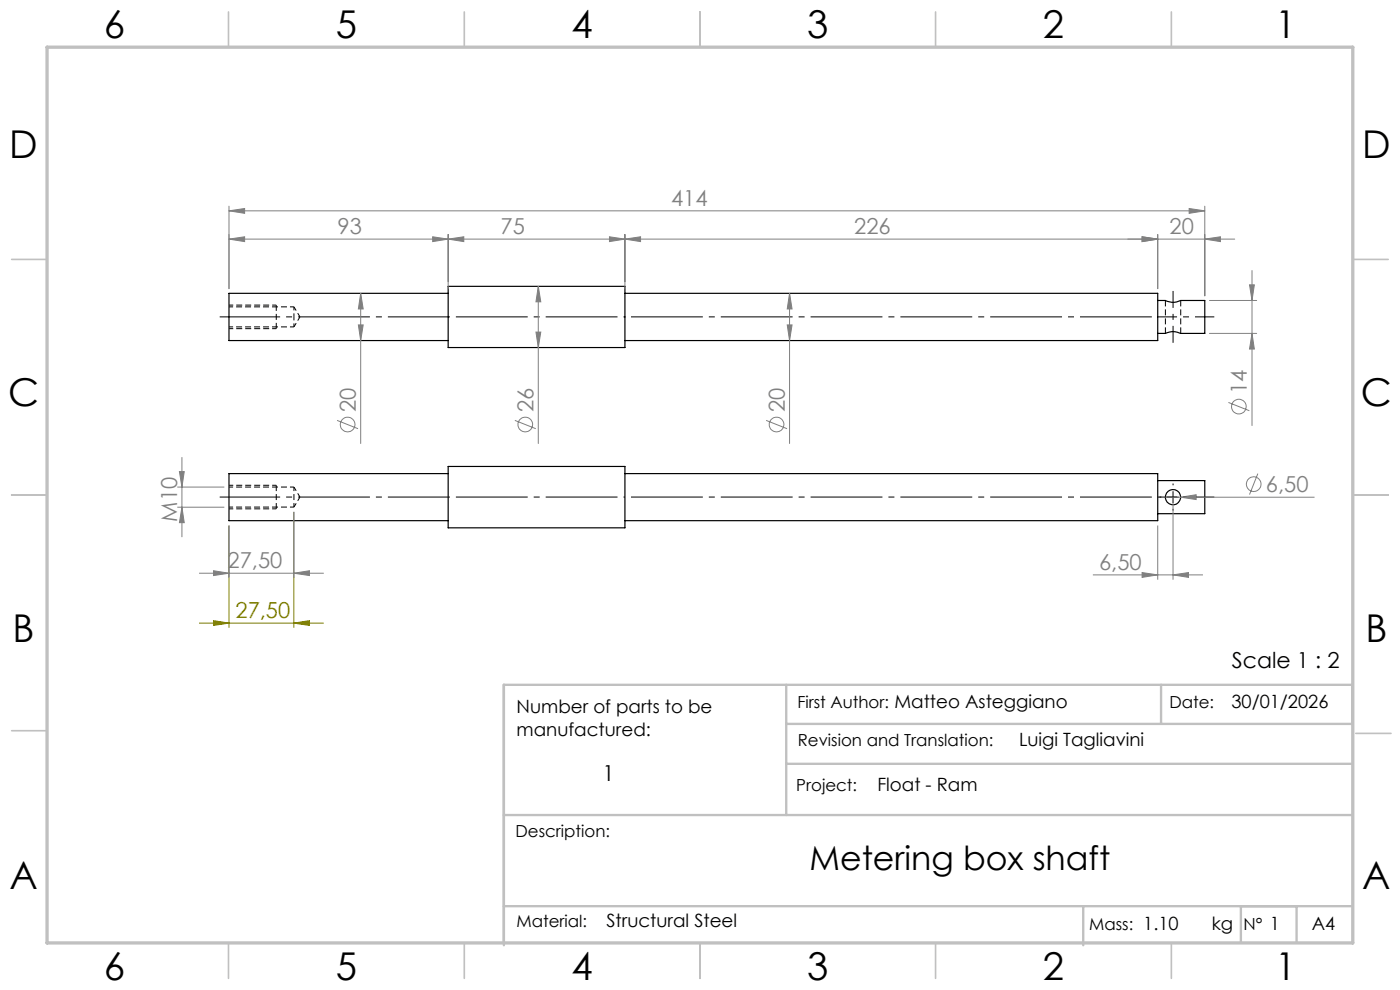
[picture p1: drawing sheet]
<svg xmlns="http://www.w3.org/2000/svg" width="297mm" height="210mm" viewBox="0 0 297 210" stroke-linecap="round" stroke-linejoin="round" font-family="sans-serif">
<path d="M62.4 67.2v-2.1M62.4 69.3v-2.1" fill="none" stroke="#000" stroke-width=".21" stroke-dasharray="1.3 .6" stroke-dashoffset=".5" stroke-linecap="butt"/>
<path d="M48.6 69.3h13.8M48.6 64.7h10M48.6 69.7h10M62.4 65.1h-13.8M48.6 107.6h13.8M48.6 102.9h10M48.6 107.9h10M62.4 107.6v-4.3M62.4 103.3h-13.8" fill="none" stroke="#000" stroke-width=".21" stroke-dasharray="1.3 .6" stroke-dashoffset=".4" stroke-linecap="butt"/>
<path d="M62.4 69.3l1.2-2.1M63.6 67.2l-1.2-2.1M62.4 107.6l1.2-2.2M63.6 105.4l-1.2-2.1" fill="none" stroke="#000" stroke-width=".21" stroke-dasharray="1.3 .6" stroke-dashoffset=".3" stroke-linecap="butt"/>
<path d="M58.6 69.7v-5M247.2 63.7v7M250.5 70.7v-7M58.6 107.9v-5" fill="none" stroke="#000" stroke-width=".21" stroke-dasharray="1.3 .6" stroke-linecap="butt"/>
<g fill="none" stroke="#000" stroke-width=".25">
<path d="M95.1 60.7h37.5v13h-37.5zM95.1 62.2h-46.5v10h46.5M132.6 62.2h113v10h-113M245.6 63.7h1.6a3.5 3.5 0 0 0 3.3 0h5.1v7h-5.1a3.6 3.6 0 0 0-3.3 0h-1.6M95.1 98.9h37.5v13.1h-37.5zM95.1 100.5h-46.5v9.9h46.5M132.6 100.5h113v9.9h-113M245.6 101.9h10v7.1h-10"/>
<circle cx="248.9" cy="105.5" r="1.62"/>
</g>
<g fill="none" stroke="#808080" stroke-width=".21">
<path d="M48.6 50.7l3.3-.5v1.1zM48.6 44.7l3.3-.5v1.1zM48.6 43.7v17.5M48.6 50.7h213.3M48.6 44.7h207M91.8 50.2l3.3 .5-3.3 .6zM95.1 50.7l3.3-.5v1.1zM95.1 49.7v11.5M129.3 50.2l3.3 .5-3.3 .6zM132.6 50.7l3.3-.5v1.1zM132.6 49.7v11.5M242.3 50.2l3.3 .5-3.3 .6z"/>
<path d="M245.6 49.7v11.5M252.3 44.2l3.3 .5-3.3 .6zM255.6 50.7l3.3-.5v1.1zM255.6 43.7v19.1M265.6 57.4v32.9M76 68.9h1l-.5 3.3zM76.5 62.2l.5 3.3h-1zM76.5 62.2v31.9M113.7 70.4h1l-.5 3.3zM114.2 60.7l.5 3.3h-1zM114.2 60.7v33.4M167 68.9h1l-.5 3.3z"/>
<path d="M167.5 62.2l.5 3.3h-1zM167.5 62.2v31.9M256.6 63.7h10M256.6 70.7h10M265.1 60.4h1l-.5 3.3zM265.6 70.7l.5 3.3h-1zM38.6 97v16.9M71.5 89.2l4.5 1.7M109.2 89.2l4.5 1.7M162.5 89.2l4.5 1.7M260.6 85.4l4.4 1.7M37.6 103.3h10"/>
<path d="M37.6 107.6h10M38.1 100h1l-.5 3.3zM38.6 107.6l.5 3.3h-1zM48.6 111.5v11.1M62.3 108.6v14M245.6 111.5v11.5M247.2 105.5h31.7M248.8 106.5v16.5M250.5 105.5l3.3-.6v1.1zM266.8 100.5l-1.7 4.4M42.2 121.6h26.5M45.3 121.1l3.3 .5-3.3 .5z"/>
<path d="M62.3 121.6l3.4-.5v1zM231.8 121.9h23.4M242.3 121.5l3.3 .4-3.3 .6zM248.8 121.9l3.3-.4v1z"/>
<circle cx="73.7" cy="90.1" r="1.56"/>
<circle cx="111.4" cy="90.1" r="1.55"/>
<circle cx="164.7" cy="90.1" r="1.55"/>
<circle cx="262.8" cy="86.2" r="1.55"/>
<circle cx="266" cy="102.7" r="1.56"/>
</g>
<path d="M48.6 111.5v21.7M62.3 108.6v24.6M42.2 132.2h26.5M45.3 131.6l3.3 .6-3.3 .5zM62.3 132.2l3.4-.6v1.1z" fill="none" stroke="#808000" stroke-width=".21"/>
<path d="M46.6 67.2h48.5M46.6 105.4h48.5" fill="none" stroke="#000" stroke-width=".21" stroke-dasharray="15.2 1.3 1.3 1.3" stroke-dashoffset="2.4" stroke-linecap="butt"/>
<path d="M95.1 67.2h37.5M95.1 105.4h37.5" fill="none" stroke="#000" stroke-width=".21" stroke-dasharray="15.2 1.3 1.3 1.3" stroke-dashoffset="-1.6" stroke-linecap="butt"/>
<path d="M132.6 67.2h113M132.6 105.4h113" fill="none" stroke="#000" stroke-width=".21" stroke-dasharray="15.2 1.3 1.3 1.3" stroke-dashoffset="-1.3" stroke-linecap="butt"/>
<path d="M245.6 67.2h12M245.6 105.4h12" fill="none" stroke="#000" stroke-width=".21" stroke-dasharray="15.2 1.3 1.3 1.3" stroke-dashoffset="11.1" stroke-linecap="butt"/>
<path d="M248.9 61.7v11" fill="none" stroke="#000" stroke-width=".21" stroke-dasharray="15.2 1.3 1.3 1.3" stroke-dashoffset="11.6" stroke-linecap="butt"/>
<path d="M246.4 105.4h-.4M248.9 102.9v-.3M248.9 107.9v.4M251.4 105.4h.3" fill="none" stroke="#000" stroke-width=".21" stroke-dasharray="15.2 1.3 1.3 1.3" stroke-linecap="butt"/>
<path d="M247.6 105.5h2.5M248.8 104.2v2.5" fill="none" stroke="#000" stroke-width=".21"/>
<g fill="none" stroke="#c0c0c0" stroke-width=".35">
<path d="M48.5 2.5v7.5M98.5 2.5v7.5M148.5 2.5v7.5M198.5 2.5v7.5M248.5 2.5v7.5M2.5 55h7.5M287 55h7.5M2.5 105h7.5M287 105h7.5M2.5 155h7.5M287.6 155.6h7.5M48.5 200v7.5"/>
<path d="M98.5 200v7.5M148.5 200v7.5M198.5 200v7.5M248.5 200v7.5"/>
</g>
<path d="M166.8 153.6h120.1v-8.3h-180v55.2M166.8 145.3v27.6M246.3 145.3v8.3M106.9 172.9h180M166.8 162h120.1M106.9 192.2h180M229.8 192.2v8.3M263.2 192.2v7.7M275.1 192.2v7.7" fill="none" stroke="#c0c0c0" stroke-width=".5"/>
<path d="M10 10h277v190h-277z" fill="none" stroke="#c0c0c0" stroke-width=".7"/>
<g fill="#808080">
<path d="M91.8 50.2l3.3 .5-3.3 .6zM48.6 50.7l3.3-.5v1.1zM129.3 50.2l3.3 .5-3.3 .6zM95.1 50.7l3.3-.5v1.1zM242.3 50.2l3.3 .5-3.3 .6zM132.6 50.7l3.3-.5v1.1z"/>
<path d="M242.3 50.2l3.3 .5-3.3 .6zM255.6 50.7l3.3-.5v1.1zM48.6 44.7l3.3-.5v1.1zM252.3 44.2l3.3 .5-3.3 .6z"/>
<path d="M76.5 62.2l.5 3.3h-1zM76 68.9h1l-.5 3.3zM114.2 60.7l.5 3.3h-1zM113.7 70.4h1l-.5 3.3zM167.5 62.2l.5 3.3h-1zM167 68.9h1l-.5 3.3zM265.1 60.4h1l-.5 3.3zM265.6 70.7l.5 3.3h-1z"/>
</g>
<path d="M62.3 132.2l3.4-.6v1.1zM45.3 131.6l3.3 .6-3.3 .5z" fill="#808000"/>
<g fill="#808080">
<path d="M250.5 105.5l3.3-.6v1.1z"/>
<path d="M248.8 121.9l3.3-.4v1zM242.3 121.5l3.3 .4-3.3 .6zM62.3 121.6l3.4-.5v1zM45.3 121.1l3.3 .5-3.3 .5z"/>
<path d="M38.1 100h1l-.5 3.3zM38.6 107.6l.5 3.3h-1z"/>
</g>
<g font-size="8.1">
<text x="22" y="8">6</text>
<text x="71.2" y="8">5</text>
<text x="121.2" y="8">4</text>
<text x="171.2" y="8">3</text>
<text x="221.2" y="8">2</text>
<text x="270.5" y="8">1</text>
<text x="2" y="33.6">D</text>
<text x="289" y="33.6">D</text>
<text x="1.7" y="86.1">C</text>
<text x="288.7" y="86.1">C</text>
<text x="2.7" y="136.1">B</text>
<text x="289.7" y="136.1">B</text>
<text x="2" y="188.6">A</text>
<text x="289" y="188.6">A</text>
<text x="22" y="208">6</text>
<text x="71.2" y="208">5</text>
<text x="121.2" y="208">4</text>
<text x="171.2" y="208">3</text>
<text x="221.2" y="208">2</text>
<text x="270.5" y="208">1</text>
</g>
<text font-size="7.1" x="171.7" y="184.5">Metering box shaft</text>
<g font-size="4.7" fill="#808080">
<text x="142.4" y="43.7">414</text>
<text x="71.6" y="49.7">93</text>
<text x="106.2" y="49.7">75</text>
<text x="181.2" y="49.7">226</text>
<text x="248.1" y="49.7">20</text>
<text x="264.5" y="83.7" transform="rotate(-90 264.5 83.7)">14</text>
<text x="75.5" y="87.5" transform="rotate(-90 75.5 87.5)">20</text>
<text x="113.2" y="87.5" transform="rotate(-90 113.2 87.5)">26</text>
<text x="166.5" y="87.5" transform="rotate(-90 166.5 87.5)">20</text>
<text x="268.5" y="104.4">6,50</text>
<text x="37.6" y="110.7" transform="rotate(-90 37.6 110.7)">M10</text>
<text x="48.3" y="120.5">27,50</text>
<text x="233.2" y="120.9">6,50</text>
</g>
<text font-size="4.7" fill="#808000" x="50" y="131.1">27,50</text>
<g font-size="4.7">
<text x="261.3" y="141.6">Scale 1 : 2</text>
<text x="127.8" y="165.7">1</text>
</g>
<g font-size="3.9">
<text x="109.6" y="151.2">Number of parts to be</text>
<text x="261.2" y="150.2">30/01/2026</text>
<text x="109.6" y="156.1">manufactured:</text>
<text x="216.2" y="158.3">Luigi Tagliavini</text>
<text x="186.1" y="167.8">Float - Ram</text>
<text x="128.7" y="196.7">Structural Steel</text>
<text x="257.1" y="197.3">kg</text>
<text x="278.3" y="197.4">A4</text>
</g>
<g font-size="3.5">
<text x="169.2" y="150.1">First Author: Matteo Asteggiano</text>
<text x="248.1" y="150.1">Date:</text>
<text x="169.3" y="158.3">Revision and Translation:</text>
<text x="168.9" y="167.8">Project:</text>
<text x="109.4" y="177.5">Description:</text>
<text x="109.6" y="196.7">Material:</text>
<text x="231.1" y="197.3">Mass: 1.10</text>
<text x="263.8" y="197.3">N° 1</text>
</g>
</svg>
